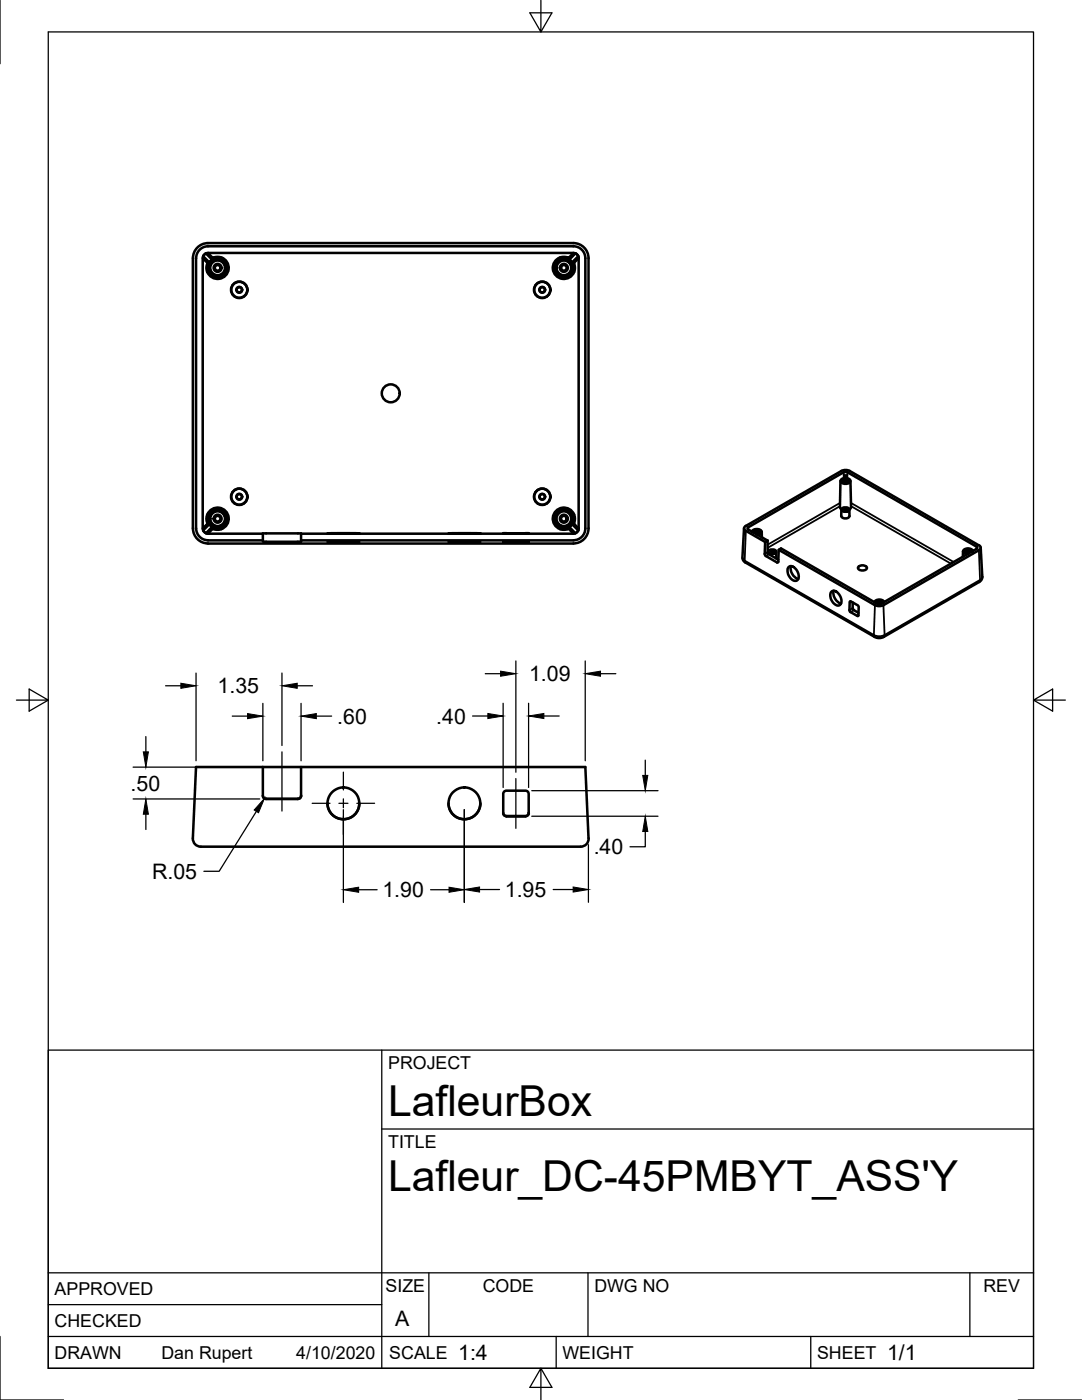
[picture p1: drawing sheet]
<svg xmlns="http://www.w3.org/2000/svg" width="216mm" height="279mm" viewBox="0 0 216 279" stroke-linecap="round" stroke-linejoin="round" font-family="sans-serif">
<!-- layer: Visible -->
<g fill="none" stroke="#000" stroke-width=".51">
<path d="M38.5 51.5v54M39.1 51.5v54M40.5 51.1l1.3 1.3a.43 .43 0 0 1-.7-.3l-.5-.5zM41.1 50.6l1.2 1.2 .2-.3M41.1 50.6h.5l.9 .9M41.1 50.6l-.6 .5M41.4 52.5l-.2 .8 .2 1M42.3 51.8l-.5 .6M42.5 51.5l.6-.2a2.21 2.21 0 0 1 2.5 1.7 2.21 2.21 0 0 1-1.5 2.6 2.21 2.21 0 0 1-2.7-1.3M113.5 51.5l-.6-.2a2.21 2.21 0 0 0-2.5 1.6 2.21 2.21 0 0 0 1.4 2.7 2.21 2.21 0 0 0 2.8-1.3M113.5 51.4l.8-.8h.5l-1.2 1.2zM113.6 51.8l.6 .6"/>
<path d="M114.2 52.4l.3 .1M114.4 50.5h-72.9a1.08 1.08 0 0 0-1.1 1l.1 53.9a1.05 1.05 0 0 0 1 1.1h11M114.4 49.1h-72.9a2.38 2.38 0 0 0-2.4 2.4M114.4 48.5h-72.9a3 3 0 0 0-3 3M114.4 50.5a1.05 1.05 0 0 1 1.1 1v54a1.05 1.05 0 0 1-1.1 1M114.4 48.5a3 3 0 0 1 3 3v53.9a3 3 0 0 1-3 3.1M114.4 49.1a2.38 2.38 0 0 1 2.4 2.4v53.9a2.38 2.38 0 0 1-2.4 2.4M114.5 52.5l.2 .8-.1 1M114.8 50.6l.6 .5M115.4 51.1l-.1 .5-.8 .9M115.4 51.1l-1.2 1.3M167.7 96l-.1 5.2 .3 .4"/>
<path d="M167.8 95.8a1.21 1.21 0 0 1 1.9 .2 1.12 1.12 0 0 1-2 0zM168 95.8l.7-.3a.57 .57 0 0 1 .7 .7l-.7 .2a.57 .57 0 0 1-.7-.6zM168 95.9a.83 .83 0 0 1 1.4 .2 .83 .83 0 0 1-1.4-.2zM168.1 95.7l-.2 .3M168.2 95.7h-.1M168.3 95.9l.5-.2 .3 .3-.5 .2zM168.3 94.3l-19 10.9M168.4 94.3h.7M168.5 96.2v-.3h.2h.2v.3M168.5 95.4v-.5h.2h.2v.5M169.1 94.3l25.8 14.8M169.2 95.7h.1"/>
<path d="M169.3 95.7l.2 .3M169.7 96l.1 5.2-.3 .5M38.5 105.4a3 3 0 0 0 3 3.1M39.1 105.4a2.38 2.38 0 0 0 2.4 2.4M40.5 105.8l.6 .6M40.7 105.2l.4-.3a.43 .43 0 0 1 .7-.3l-1.3 1.3zM41.4 104.5l-.2-.9a2.22 2.22 0 0 1 2.5-2.3 2.22 2.22 0 0 1 1.8 2.8 2.22 2.22 0 0 1-3 1.4M41.5 107.8h11M41.5 108.5h72.9M41.8 104.6l.5 .6M42.5 105.5l-.2-.3-1.2 1.2M42.5 105.5l-.9 .9h-.5"/>
<path d="M59.4 106.4l-6.9 .1v1.6h7.6v-1.6M59.4 106.4l.7 .1M60.1 106.5h54.3M60.1 107.8h54.3M65.3 106.4h6.4zM65.4 108.1l4.6-.1 1.7 .2-3.9 .1zM89.5 106.4h6.4zM89.5 108.1l4.6-.1 1.7 .2-3.9 .1zM100.4 108.1h5.1a.44 .44 0 0 1-.6 .2h-4.4zM100.4 106.4l5.1 .1zM113.6 105.2l1.2 1.2h-.1a1.34 1.34 0 0 1-1.2-1zM114.2 104.6l1.2 1.3"/>
<path d="M114.2 104.6l-.6 .6M114.5 104.5l-.3 .1M114.5 104.5l.8 .9 .1 .5M114.5 104.5l.2-.9a2.21 2.21 0 0 0-2.5-2.3 2.21 2.21 0 0 0-1.8 2.8 2.21 2.21 0 0 0 3.1 1.4M115.4 105.8l-.6 .6M148.5 105.4l-.4 6 .4 .7 26.1 15 .7 .2 1-.2 19.3-11.1 .4-.7-.3-6M148.8 105.9l-.3-.5 .3-.4 19.1-11 1-.2 .7 .2 25.8 14.8 .3 .5-.4 .5-19 11-.7 .2-1-.2-19.2-11.1M148.8 105.9l3.9 2.3M149.3 105.2l-.1 .2 .1 .3 3.9 2.2M150 106.1h.1M150 106.1a1.17 1.17 0 0 1 2 0 .77 .77 0 0 1-.9 .6M150.3 106.2a.79 .79 0 0 1 .7-.5 .79 .79 0 0 1 .7 .5 .75 .75 0 0 1-.8 .4"/>
<path d="M150.5 105.9l-.3 .3a.9 .9 0 0 1 1.6 0 .74 .74 0 0 1-.8 .4M150.6 106.1l.5-.2 .3 .3-.5 .2zM150.8 106.3l-.1-.1 .3-.1 .3 .1v.1M151.5 105.9l.3 .3M152 106.2v1.1M153.2 107.9l-.5 .3-.1 2.4 .2 .4 2.4 1.3 .1-.2 .1-2.4 .5-.2 19.1 11M153.2 107.9v2.4l.2 .3 1.9 1.1M153.3 110.1v.4M153.4 109.9l.7-.3a.57 .57 0 0 1 .7 .7l-.7 .3a.57 .57 0 0 1-.7-.7zM153.9 110l.5 .1-.3 .2-.3-.2zM154.9 110.1v1.4M157.4 113.2a1.34 1.34 0 0 1 1.8 1 1.1 1.1 0 0 1-.5 1.7 1.97 1.97 0 0 1-1.3-2.7z"/>
<path d="M157.8 113a2.23 2.23 0 0 0 1.5 2.5M165.9 118.1a1.03 1.03 0 0 1 1.5 .5 1.47 1.47 0 0 1 0 2.2 1.92 1.92 0 0 1-1.7-2.4zM166.4 117.9a2.23 2.23 0 0 0 1.4 2.6M167.9 103a.93 .93 0 0 0 1.6 0M167.9 101.7v1.3M168 101.5l.7-.3a.57 .57 0 0 1 .7 .7l-.7 .3a.57 .57 0 0 1-.7-.7zM168.5 101.6l.5 .1-.5 .1zM169.5 101.7v1.3M171.4 113l-.2 .4a1.06 1.06 0 0 0 1.8 0l-.2-.4M172.8 113a1.22 1.22 0 0 0-1.4 0M174.9 119.9l-.2 .4a.89 .89 0 0 1 1.6 0l-.3-.3M176 119.9v.1"/>
<path d="M192.2 110l-.1 1.1M192.6 109.8l-.2 .3M192.8 110l.5-.2 .2 .3-.4 .1zM192.9 110.2l.1-.2h.2h.1l.1 .2M193.7 109.7l.2 .4a.91 .91 0 0 0-1.5-.1 .72 .72 0 0 0 .8 .5M193.9 110.1a.81 .81 0 0 0-.7-.5 .81 .81 0 0 0-.8 .5 .73 .73 0 0 0 .9 .3M194.1 109.9a1.18 1.18 0 0 0-1.9 .1 .76 .76 0 0 0 .8 .6M194.9 109.5l-19.1 11h-.7M194.9 109.1l.1 .1-.1 .3M169.6 120l1.7 .9-.1 2-1.6-.9zM170.1 120.2l.1 1.1 .2 .5M170.4 121.8l.9 .5"/>
<path d="M175.1 120.2l.5-.2 .2 .3-.4 .1zM175.2 120.4l.1-.2h.2h.1l.1 .2M176.2 120.3a.77 .77 0 0 0-.7-.5 .77 .77 0 0 0-.8 .5M176.4 120.1a1.2 1.2 0 0 0-1.9 .1M39.1 153.1h77.7l.6 14.2a1.82 1.82 0 0 1-2.4 1.7h-74.4a1.73 1.73 0 0 1-2.1-1.7zM52.5 158.8a.65 .65 0 0 0 .6 .6M52.5 153.1v5.7a.65 .65 0 0 0 .6 .6M60.1 153.1v5.7a.65 .65 0 0 1-.7 .6h-6.3M60.1 158.8a.65 .65 0 0 1-.7 .6M65.3 160.3a3.2 3.2 0 0 0 3.2 3.2 3.2 3.2 0 0 0 3.2-3.2M89.5 160.3a3.2 3.2 0 0 0 3.2 3.2 3.2 3.2 0 0 0 3.2-3.2M100.4 162.2a.65 .65 0 0 0 .7 .7 .61 .61 0 0 1-.7-.7v-3.9a.62 .62 0 0 1 .6-.5h3.9a.64 .64 0 0 1 .6 .6v3.8"/>
<path d="M101 162.9h3.9a.61 .61 0 0 0 .6-.7 .61 .61 0 0 1-.6 .7z"/>
<circle cx="43.4" cy="53.5" r="1.98"/>
<circle cx="43.4" cy="53.5" r="1.6"/>
<circle cx="43.4" cy="53.5" r="1.47"/>
<circle cx="43.4" cy="53.5" r=".56"/>
<circle cx="43.4" cy="53.5" r=".79"/>
<circle cx="47.7" cy="57.8" r="1.64"/>
<circle cx="47.7" cy="57.8" r="1.6"/>
<circle cx="47.7" cy="57.8" r=".58"/>
<circle cx="47.7" cy="57.8" r=".52"/>
<circle cx="108.2" cy="57.8" r="1.64"/>
<circle cx="108.2" cy="57.8" r="1.6"/>
<circle cx="108.2" cy="57.8" r=".58"/>
<circle cx="108.2" cy="57.8" r=".52"/>
<circle cx="112.5" cy="53.5" r="1.98"/>
<circle cx="112.5" cy="53.5" r=".79"/>
<circle cx="112.5" cy="53.5" r=".56"/>
<circle cx="112.5" cy="53.5" r="1.47"/>
<circle cx="112.5" cy="53.5" r="1.6"/>
<circle cx="78" cy="78.5" r="1.79"/>
<circle cx="47.7" cy="99.1" r="1.64"/>
<circle cx="47.7" cy="99.1" r="1.6"/>
<circle cx="47.7" cy="99.1" r=".58"/>
<circle cx="47.7" cy="99.1" r=".52"/>
<circle cx="108.2" cy="99.1" r="1.64"/>
<circle cx="108.2" cy="99.1" r="1.6"/>
<circle cx="108.2" cy="99.1" r=".58"/>
<circle cx="108.2" cy="99.1" r=".52"/>
<circle cx="43.4" cy="103.5" r="1.98"/>
<circle cx="43.4" cy="103.5" r=".79"/>
<circle cx="43.4" cy="103.5" r=".56"/>
<circle cx="43.4" cy="103.5" r="1.47"/>
<circle cx="43.4" cy="103.5" r="1.6"/>
<circle cx="112.5" cy="103.5" r="1.98"/>
<circle cx="112.5" cy="103.5" r="1.6"/>
<circle cx="112.5" cy="103.5" r="1.47"/>
<circle cx="112.5" cy="103.5" r=".56"/>
<circle cx="112.5" cy="103.5" r=".79"/>
<circle cx="68.5" cy="160.3" r="3.2"/>
<circle cx="92.7" cy="160.3" r="3.2"/>
</g>
<!-- layer: Visible Narrow -->
<g fill="none" stroke="#000" stroke-width=".36">
<path d="M168.3 94.3l.1 1.1M169.1 94.3v1.2M148.1 111.2l.5 .7M148.6 111.9l25.8 14.8M148.6 111.9l.2 .4M148.8 105.9l-.2 6M149.3 105.2v.5M153.2 110.2l-.6 .4M153.4 110.6l-.6 .4M155.3 112.1l-.3 .1M167.6 101l-14.4 8.3M167.6 100.4l-14.4 8.3"/>
<path d="M169.8 100.4l20.5 11.8M169.8 101l19.9 11.5M194.9 109.1v.4M195.3 109.8l.3 5.9-19.1 11M196 115.1l-.6 1M169.8 120l-.3 .2M170.1 121.4l-.6 .4M170.4 121.8l-.7 .4M171.3 122.8l-.3 .1M174.4 126.7a2.34 2.34 0 0 0 2.1 0M174.4 126.7l.1 .4M174.6 120.8l-.2 5.9"/>
<path d="M176.3 120.8l.2 5.9M176.5 126.7l-.2 .4"/>
</g>
<!-- layer: Border -->
<path d="M0 0v12.7M9.6 6.4h196.6v266.7h-196.6zM107.9 0v6.4l-2.2-3.8h4.4l-2.2 3.8M3.3 139.7h6.3l-3.8-2.2v4.4l3.8-2.2M206.2 139.7l3.8 2.2v-4.4l-3.8 2.2h6.4M0 266.7v12.7h12.7M107.9 273.1l2.2 3.8h-4.4l2.2-3.8v6.3M203.2 279.4h12.7" fill="none" stroke="#000" stroke-width=".25"/>
<!-- layer: Titleblock -->
<path d="M9.6 209.6h196.6v63.5h-196.6zM76.2 209.6v63.5M76.2 225.3h130M9.6 254h196.6M85.6 254v12.7M117.3 254v12.7M193.5 254v12.7M9.6 266.7h196.6M9.6 260.4h66.6M111 266.7v6.4M161.8 266.7v6.4" fill="none" stroke="#000" stroke-width=".25"/>
<!-- layer: Dimensions -->
<g fill="none" stroke="#000" stroke-width=".25">
<path d="M33 136.9h3.1M39.1 134.3v17.5M56.3 134.3v14.5M59.3 136.9h3.1M96.8 134.5h3.1M102.9 131.9v22.2M116.8 131.9v19.9M119.8 134.5h3.1M26.6 153.1h13.6M26.6 159.4h25.2M29.1 147v3.1M46.4 142.9h3"/>
<path d="M52.5 140.4v11.4M60.1 140.4v11.4M63.1 142.9h3.1M94.3 142.9h3M100.4 140.4v16.8M105.5 140.4v16.8M106.1 157.8h25.2M108.5 142.9h3.1M128.8 151.7v3M29.1 162.5v3M51.2 161.9l-7.5 12h-3M68.5 161.6v18.5"/>
<path d="M71.6 177.6h3.6M85.9 177.6h3.7M92.6 161.6v18.5M95.7 177.5h4M106.1 162.9h25.2M110.4 177.5h4M117.4 168.6v11.5M128.8 165.9v3.1h-3.1"/>
</g>
<g fill="#000" stroke="#000" stroke-width=".2">
<path d="M36.1 136.4l3 .5-3 .5zM56.3 136.9l3-.5v1zM99.9 133.9l3 .6-3 .5zM116.8 134.5l3-.6v1.1zM28.6 150.1h1l-.5 3zM49.4 142.4l3.1 .5-3.1 .5zM60.1 142.9l3-.5v1zM97.3 142.4l3.1 .5-3.1 .5zM105.5 142.9l3-.5v1zM128.2 154.7h1.1l-.5 3.1zM29.1 159.4l.5 3.1h-1zM52.8 159.3l-1.2 2.9-.9-.6z"/>
<path d="M68.5 177.6l3.1-.5v1zM89.6 177.1l3 .5-3 .5zM92.6 177.5l3.1-.5v1zM114.4 177l3 .5-3 .5zM128.8 162.9l.5 3h-1.1z"/>
</g>
<!-- layer: Center Lines -->
<path d="M56.3 150.1v11.8M68.5 154.1v3.5M68.5 159.4v1.8M102.9 155.4v9.9M62.3 160.3h3.5M67.6 160.3h1.8M68.5 163v3.5M71.2 160.3h3.5" fill="none" stroke="#000" stroke-width=".25"/>
<g font-size="8.5">
<text x="77.4" y="222.8">LafleurBox</text>
<text x="77.4" y="237.8">Lafleur_DC-45PMBYT_ASS'Y</text>
</g>
<g font-size="4.3">
<text x="105.6" y="136">1.09</text>
<text x="43.4" y="138.3">1.35</text>
<text x="67.3" y="144.4">.60</text>
<text x="87.1" y="144.4">.40</text>
<text x="26.1" y="157.8">.50</text>
<text x="118.5" y="170.5">.40</text>
<text x="30.4" y="175.4">R.05</text>
<text x="76.3" y="179.1">1.90</text>
<text x="100.7" y="179">1.95</text>
<text x="78.9" y="264.5">A</text>
<text x="91.4" y="271.4">1:4</text>
<text x="177" y="271.4">1/1</text>
</g>
<g font-size="3.5">
<text x="77.4" y="213.4">PROJECT</text>
<text x="77.4" y="229.1">TITLE</text>
<text x="76.9" y="257.8">SIZE</text>
<text x="96.3" y="257.8">CODE</text>
<text x="118.6" y="257.8">DWG NO</text>
<text x="196.2" y="257.8">REV</text>
<text x="10.9" y="258.5">APPROVED</text>
<text x="10.9" y="264.8">CHECKED</text>
<text x="10.9" y="271.2">DRAWN</text>
<text x="32.2" y="271.2">Dan Rupert</text>
<text x="59.1" y="271.2">4/10/2020</text>
<text x="77.7" y="271.2">SCALE</text>
<text x="112.2" y="271.2">WEIGHT</text>
<text x="163" y="271.2">SHEET</text>
</g>
</svg>
